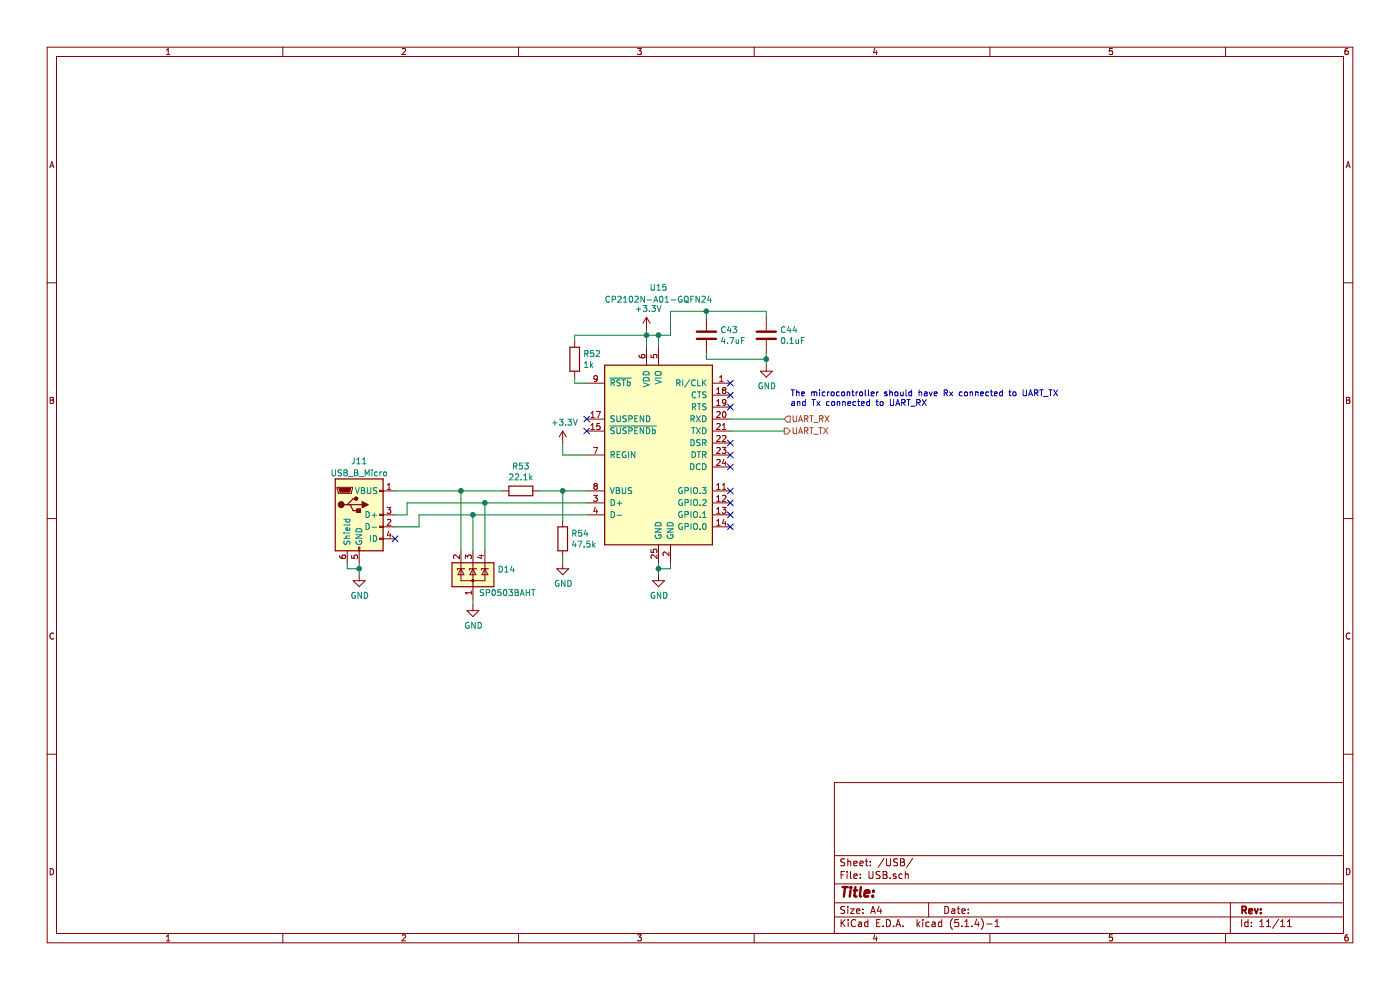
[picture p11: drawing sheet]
EESchema Schematic File Version 4
LIBS:BPSMaster-cache
EELAYER 30 0
EELAYER END
$Descr A4 11693 8268
encoding utf-8
Sheet 11 11
Title ""
Date ""
Rev ""
Comp ""
Comment1 ""
Comment2 ""
Comment3 ""
Comment4 ""
$EndDescr
$Comp
L Interface_USB:CP2102N-A01-GQFN24 U15
U 1 1
P 5500 3800
F 0 "U15" H 5500 5200 50  0000 C CNN
F 1 "CP2102N-A01-GQFN24" H 5500 5100 50  0000 C CNN
F 2 "Package_DFN_QFN:QFN-24-1EP_4x4mm_P0.5mm_EP2.6x2.6mm" H 5950 3000 50  0001 L CNN
F 3 "http://www.silabs.com/support%20documents/technicaldocs/cp2102n-datasheet.pdf" H 5550 2750 50  0001 C CNN
	1    5500 3800
	1    0    0    -1  
$EndComp
$Comp
L Connector:USB_B_Micro J11
U 1 1
P 3000 4300
F 0 "J11" H 3000 4750 50  0000 C CNN
F 1 "USB_B_Micro" H 3000 4650 50  0000 C CNN
F 2 "Connector_USB:USB_Micro-B_Molex-105017-0001" H 3150 4250 50  0001 C CNN
F 3 "~" H 3150 4250 50  0001 C CNN
F 4 "105017-1001" H 3000 4300 50  0001 C CNN "P/N"
	1    3000 4300
	1    0    0    -1  
$EndComp
Wire Wire Line
	3400 4200 3400 4300
Wire Wire Line
	3400 4300 3300 4300
Wire Wire Line
	3300 4400 3500 4400
Wire Wire Line
	3500 4400 3500 4300
$Comp
L power:GND #PWR087
U 1 1
P 3000 4800
F 0 "#PWR087" H 3000 4550 50  0001 C CNN
F 1 "GND" H 3005 4627 50  0000 C CNN
F 2 "" H 3000 4800 50  0001 C CNN
F 3 "" H 3000 4800 50  0001 C CNN
	1    3000 4800
	1    0    0    -1  
$EndComp
Wire Wire Line
	2900 4700 2900 4750
Wire Wire Line
	2900 4750 3000 4750
Wire Wire Line
	3000 4750 3000 4800
Wire Wire Line
	3000 4750 3000 4700
Connection ~ 3000 4750
$Comp
L power:GND #PWR088
U 1 1
P 5500 4800
F 0 "#PWR088" H 5500 4550 50  0001 C CNN
F 1 "GND" H 5505 4627 50  0000 C CNN
F 2 "" H 5500 4800 50  0001 C CNN
F 3 "" H 5500 4800 50  0001 C CNN
	1    5500 4800
	1    0    0    -1  
$EndComp
Wire Wire Line
	5500 4700 5500 4750
Wire Wire Line
	5500 4750 5600 4750
Wire Wire Line
	5600 4750 5600 4700
Connection ~ 5500 4750
Wire Wire Line
	5500 4750 5500 4800
$Comp
L Power_Protection:SP0503BAHT D14
U 1 1
P 3950 4800
F 0 "D14" H 4155 4846 50  0000 L CNN
F 1 "SP0503BAHT" H 4000 4650 50  0000 L CNN
F 2 "Package_TO_SOT_SMD:SOT-143" H 4175 4750 50  0001 L CNN
F 3 "http://www.littelfuse.com/~/media/files/littelfuse/technical%20resources/documents/data%20sheets/sp05xxba.pdf" H 4075 4925 50  0001 C CNN
	1    3950 4800
	1    0    0    -1  
$EndComp
$Comp
L power:GND #PWR089
U 1 1
P 3950 5050
F 0 "#PWR089" H 3950 4800 50  0001 C CNN
F 1 "GND" H 3955 4877 50  0000 C CNN
F 2 "" H 3950 5050 50  0001 C CNN
F 3 "" H 3950 5050 50  0001 C CNN
	1    3950 5050
	1    0    0    -1  
$EndComp
Wire Wire Line
	3950 5050 3950 5000
Wire Wire Line
	3850 4600 3850 4100
$Comp
L Device:R R54
U 1 1
P 4700 4500
F 0 "R54" H 4770 4546 50  0000 L CNN
F 1 "47.5k" H 4770 4455 50  0000 L CNN
F 2 "Resistor_SMD:R_0805_2012Metric" V 4630 4500 50  0001 C CNN
F 3 "~" H 4700 4500 50  0001 C CNN
	1    4700 4500
	1    0    0    -1  
$EndComp
$Comp
L Device:R R53
U 1 1
P 4350 4100
F 0 "R53" V 4143 4100 50  0000 C CNN
F 1 "22.1k" V 4234 4100 50  0000 C CNN
F 2 "Resistor_SMD:R_0805_2012Metric" V 4280 4100 50  0001 C CNN
F 3 "~" H 4350 4100 50  0001 C CNN
	1    4350 4100
	0    1    1    0   
$EndComp
Wire Wire Line
	4200 4100 3850 4100
$Comp
L power:GND #PWR086
U 1 1
P 4700 4700
F 0 "#PWR086" H 4700 4450 50  0001 C CNN
F 1 "GND" H 4705 4527 50  0000 C CNN
F 2 "" H 4700 4700 50  0001 C CNN
F 3 "" H 4700 4700 50  0001 C CNN
	1    4700 4700
	1    0    0    -1  
$EndComp
Wire Wire Line
	4700 4350 4700 4100
Wire Wire Line
	4700 4700 4700 4650
$Comp
L power:+3.3V #PWR083
U 1 1
P 5400 2750
F 0 "#PWR083" H 5400 2600 50  0001 C CNN
F 1 "+3.3V" H 5415 2923 50  0000 C CNN
F 2 "" H 5400 2750 50  0001 C CNN
F 3 "" H 5400 2750 50  0001 C CNN
	1    5400 2750
	1    0    0    -1  
$EndComp
Wire Wire Line
	5400 2750 5400 2800
Wire Wire Line
	5400 2800 5500 2800
Connection ~ 5400 2800
$Comp
L Device:R R52
U 1 1
P 4800 3000
F 0 "R52" H 4870 3046 50  0000 L CNN
F 1 "1k" H 4870 2955 50  0000 L CNN
F 2 "Resistor_SMD:R_0805_2012Metric" V 4730 3000 50  0001 C CNN
F 3 "~" H 4800 3000 50  0001 C CNN
	1    4800 3000
	1    0    0    -1  
$EndComp
Wire Wire Line
	5400 2800 5400 2900
Wire Wire Line
	5500 2800 5500 2900
Wire Wire Line
	4800 3150 4800 3200
Wire Wire Line
	4800 3200 4900 3200
Wire Wire Line
	4800 2800 4800 2850
Wire Wire Line
	4800 2800 5400 2800
$Comp
L Device:C C43
U 1 1
P 5900 2800
F 0 "C43" H 6015 2846 50  0000 L CNN
F 1 "4.7uF" H 6015 2755 50  0000 L CNN
F 2 "Capacitor_SMD:C_0805_2012Metric" H 5938 2650 50  0001 C CNN
F 3 "~" H 5900 2800 50  0001 C CNN
	1    5900 2800
	1    0    0    -1  
$EndComp
NoConn ~ 4900 3500
NoConn ~ 4900 3600
Wire Wire Line
	6100 3500 6550 3500
Wire Wire Line
	6100 3600 6550 3600
Text HLabel 6550 3500 2    50   Input ~ 0
UART_RX
Text HLabel 6550 3600 2    50   Output ~ 0
UART_TX
Text Notes 6600 3400 0    50   ~ 0
The microcontroller should have Rx connected to UART_TX\nand Tx connected to UART_RX
NoConn ~ 6100 3400
NoConn ~ 6100 3300
NoConn ~ 6100 3200
NoConn ~ 6100 3700
NoConn ~ 6100 3800
NoConn ~ 6100 3900
NoConn ~ 6100 4100
NoConn ~ 6100 4200
NoConn ~ 6100 4300
NoConn ~ 6100 4400
$Comp
L power:+3.3V #PWR085
U 1 1
P 4700 3700
F 0 "#PWR085" H 4700 3550 50  0001 C CNN
F 1 "+3.3V" H 4715 3873 50  0000 C CNN
F 2 "" H 4700 3700 50  0001 C CNN
F 3 "" H 4700 3700 50  0001 C CNN
	1    4700 3700
	1    0    0    -1  
$EndComp
Wire Wire Line
	4700 3700 4700 3800
Wire Wire Line
	4700 3800 4900 3800
$Comp
L Device:C C44
U 1 1
P 6400 2800
F 0 "C44" H 6515 2846 50  0000 L CNN
F 1 "0.1uF" H 6515 2755 50  0000 L CNN
F 2 "Capacitor_SMD:C_0805_2012Metric" H 6438 2650 50  0001 C CNN
F 3 "~" H 6400 2800 50  0001 C CNN
	1    6400 2800
	1    0    0    -1  
$EndComp
$Comp
L power:GND #PWR084
U 1 1
P 6400 3050
F 0 "#PWR084" H 6400 2800 50  0001 C CNN
F 1 "GND" H 6405 2877 50  0000 C CNN
F 2 "" H 6400 3050 50  0001 C CNN
F 3 "" H 6400 3050 50  0001 C CNN
	1    6400 3050
	1    0    0    -1  
$EndComp
Wire Wire Line
	6400 3050 6400 3000
Wire Wire Line
	5900 3000 5900 2950
Wire Wire Line
	5900 3000 6400 3000
Connection ~ 6400 3000
Wire Wire Line
	6400 3000 6400 2950
Wire Wire Line
	6400 2650 6400 2600
Wire Wire Line
	6400 2600 5900 2600
Wire Wire Line
	5600 2600 5600 2800
Wire Wire Line
	5600 2800 5500 2800
Connection ~ 5500 2800
Wire Wire Line
	5900 2650 5900 2600
Connection ~ 5900 2600
Wire Wire Line
	5900 2600 5600 2600
Connection ~ 4700 4100
Wire Wire Line
	4700 4100 4900 4100
Wire Wire Line
	4500 4100 4700 4100
NoConn ~ 3300 4500
Connection ~ 3850 4100
Wire Wire Line
	3300 4100 3850 4100
Wire Wire Line
	3500 4300 3950 4300
Wire Wire Line
	3400 4200 4050 4200
Wire Wire Line
	4050 4600 4050 4200
Connection ~ 4050 4200
Wire Wire Line
	4050 4200 4900 4200
Wire Wire Line
	3950 4600 3950 4300
Connection ~ 3950 4300
Wire Wire Line
	3950 4300 4900 4300
$EndSCHEMATC
